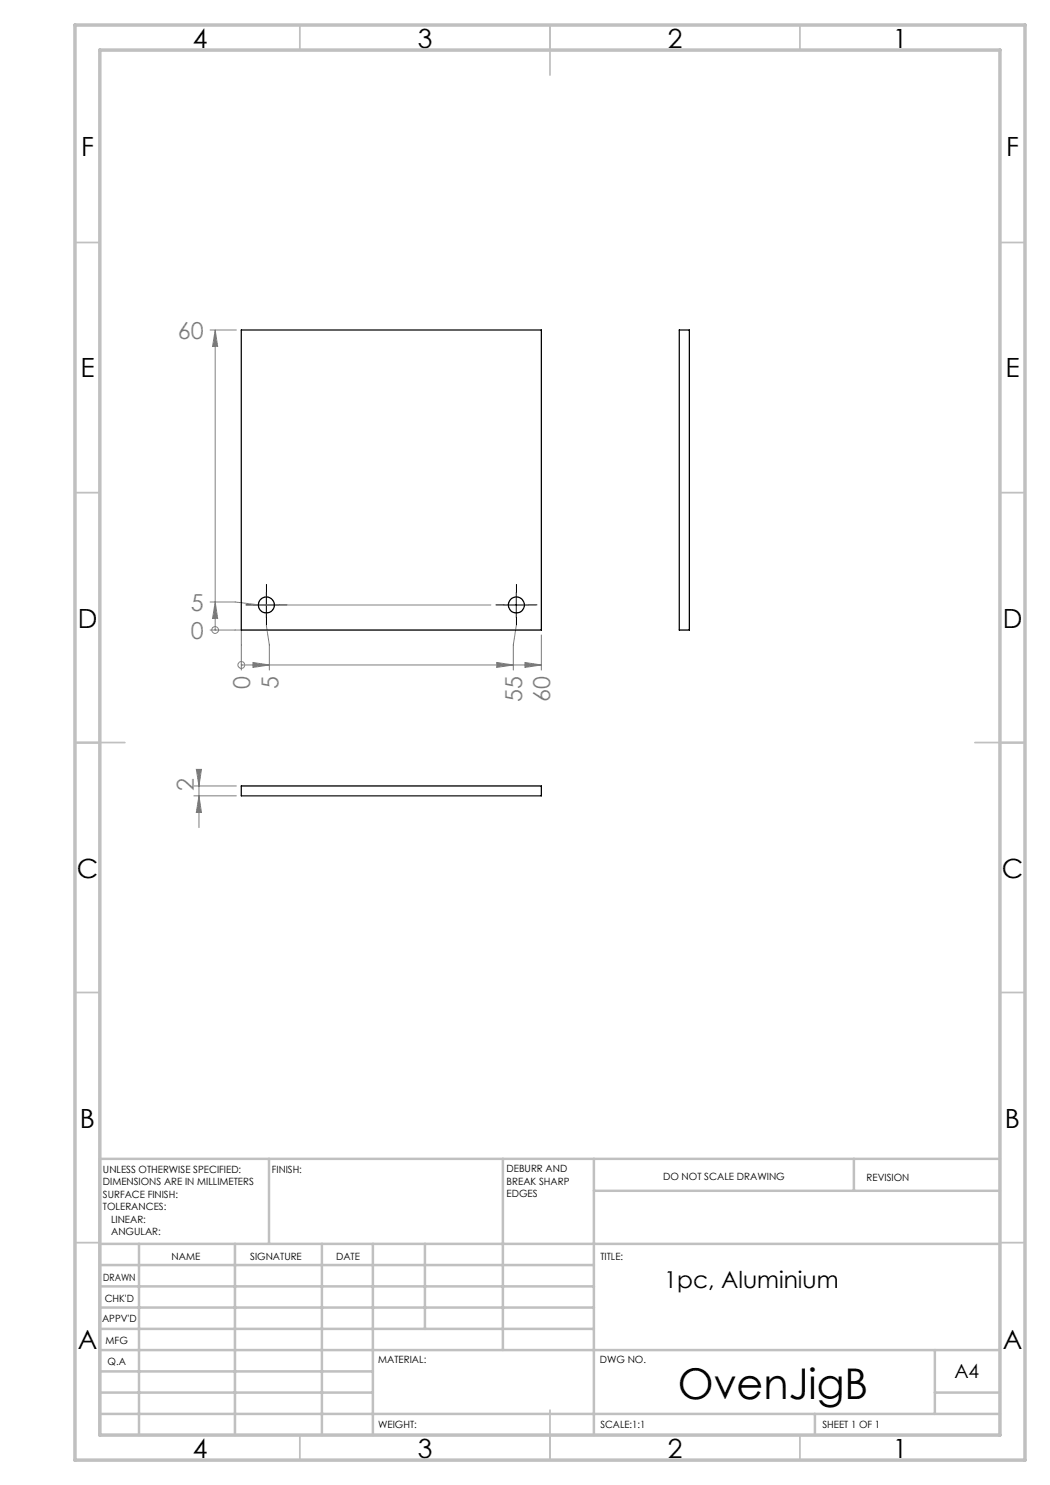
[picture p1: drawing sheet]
<svg xmlns="http://www.w3.org/2000/svg" width="210mm" height="297mm" viewBox="0 0 210 297" stroke-linecap="round" stroke-linejoin="round" font-family="sans-serif">
<g fill="none" stroke="#808080" stroke-width=".2">
<path d="M42 66h5.3M43 66l.5 3.3h-1zM43 66v60M42 126h6.3v8M42 120.4h5l5 .6h46.2M43 126h.1M43 120.4l.5 3.3h-1zM48.3 133h.1M48.3 133h60M50.6 132.5l3.3 .5-3.3 .5zM53.3 125.1l.6 3.9v5M99.3 132.5l3.4 .5-3.4 .5z"/>
<path d="M103.3 125.1l-.6 3.9v5M105 132.5l3.3 .5-3.3 .5zM108.3 127v7M38.8 157.2h8.5M38.8 159.2h8.5M39.3 153.9h1l-.5 3.3zM39.8 154.3v11.2M39.8 159.2l.5 3.3h-1z"/>
<circle cx="43" cy="126" r=".68"/>
<circle cx="48.3" cy="133" r=".69"/>
</g>
<path d="M53.3 118.5v-1.6M103.3 118.5v-1.6M50.8 121h-1.6M53.3 123.5v1.6M55.8 121h1.6M100.8 121h-1.6M103.3 123.5v1.6M105.8 121h1.6" fill="none" stroke="#000" stroke-width=".2" stroke-dasharray="15.2 1.3 1.3 1.3"/>
<path d="M53.3 118.5v5M103.3 118.5v5M50.8 121h5M100.8 121h5" fill="none" stroke="#000" stroke-width=".2"/>
<g fill="none" stroke="#c0c0c0" stroke-width=".35">
<path d="M60 5v5M110 5v10M160 5v5M15 48.5h5M200 48.5h5M15 98.5h5M200 98.5h5M15 148.5h10M195 148.5h10M15 198.5h5M200 198.5h5M15 248.5h5"/>
<path d="M200 248.5h5M60 287v5M110 282v10M160 287v5"/>
</g>
<g fill="none" stroke="#c0c0c0" stroke-width=".5">
<path d="M53.8 231.8v17M100.6 231.8v38.2M118.8 231.8v55.2M118.8 238.2h81.2M170.8 231.8v6.4M200 231.8h-180v55.2M20 248.8h180M20 257.3h98.8M20 253h98.8M27.8 248.8v38.2M47 248.8v38.2M64.4 248.8v38.2"/>
<path d="M74.6 248.8v38.2M85 248.8v17M20 265.8h98.8M20 261.5h98.8M20 278.5h54.6M20 274.3h54.6M20 270h180M187 278.5h13M187 270v12.8M20 282.8h180M163 282.8v4.2"/>
</g>
<path d="M15 5h190v287h-190zM20 10h180v277h-180z" fill="none" stroke="#c0c0c0" stroke-width=".7"/>
<g fill="#808080">
<path d="M43 120.4l.5 3.3h-1zM43 66l.5 3.3h-1z"/>
<path d="M50.6 132.5l3.3 .5-3.3 .5zM99.3 132.5l3.4 .5-3.4 .5zM105 132.5l3.3 .5-3.3 .5z"/>
<path d="M39.3 153.9h1l-.5 3.3zM39.8 159.2l.5 3.3h-1z"/>
</g>
<g fill="none" stroke="#000" stroke-width=".25">
<path d="M48.3 66h60v60h-60zM135.9 66h2v60h-2zM48.3 157.2h60v2h-60z"/>
<circle cx="53.3" cy="121" r="1.6"/>
<circle cx="103.3" cy="121" r="1.61"/>
</g>
<text font-size="8.5" x="135.6" y="279.7">OvenJigB</text>
<g font-size="5.3">
<text x="38.5" y="9.5">4</text>
<text x="83.5" y="9.5">3</text>
<text x="133.6" y="9.5">2</text>
<text x="178.6" y="9.5">1</text>
<text x="16.2" y="31.2">F</text>
<text x="201.2" y="31.2">F</text>
<text x="16.1" y="75.5">E</text>
<text x="201.1" y="75.5">E</text>
<text x="15.5" y="125.5">D</text>
<text x="200.5" y="125.5">D</text>
<text x="15.4" y="175.5">C</text>
<text x="200.4" y="175.5">C</text>
<text x="16" y="225.5">B</text>
<text x="201" y="225.5">B</text>
<text x="15.5" y="269.7">A</text>
<text x="200.5" y="269.7">A</text>
<text x="38.5" y="291.5">4</text>
<text x="83.5" y="291.5">3</text>
<text x="133.6" y="291.5">2</text>
<text x="178.6" y="291.5">1</text>
</g>
<g font-size="4.7" fill="#808080">
<text x="35.6" y="67.7">60</text>
<text x="38.1" y="122.1">5</text>
<text x="38.1" y="127.7">0</text>
<text x="50.1" y="137.9" transform="rotate(-90 50.1 137.9)">0</text>
<text x="55.7" y="137.9" transform="rotate(-90 55.7 137.9)">5</text>
<text x="104.4" y="140.5" transform="rotate(-90 104.4 140.5)">55</text>
<text x="110.1" y="140.5" transform="rotate(-90 110.1 140.5)">60</text>
<text x="38.8" y="158.2" transform="rotate(-90 38.8 158.2)">2</text>
</g>
<text font-size="4.7" x="132.8" y="257.5">1pc, Aluminium</text>
<text font-size="3.9" x="190.9" y="275.5">A4</text>
<g font-size="2">
<text x="20.6" y="234.6">UNLESS OTHERWISE SPECIFIED:</text>
<text x="20.6" y="237.1">DIMENSIONS ARE IN MILLIMETERS</text>
<text x="20.6" y="239.6">SURFACE FINISH:</text>
<text x="54.4" y="234.6">FINISH:</text>
<text x="101.3" y="234.5">DEBURR AND</text>
<text x="101.3" y="237">BREAK SHARP</text>
<text x="101.3" y="239.5">EDGES</text>
<text x="132.6" y="236">DO NOT SCALE DRAWING</text>
<text x="173.3" y="236.2">REVISION</text>
<text x="20.6" y="242.1">TOLERANCES:</text>
<text x="22.2" y="244.6">LINEAR:</text>
<text x="22.2" y="247.1">ANGULAR:</text>
<text x="34.3" y="252">NAME</text>
<text x="50" y="251.9">SIGNATURE</text>
<text x="67.2" y="251.9">DATE</text>
<text x="120.1" y="251.9">TITLE:</text>
<text x="20.6" y="256.1">DRAWN</text>
<text x="20.9" y="260.3">CHK'D</text>
<text x="20.4" y="264.4">APPV'D</text>
<text x="21.1" y="268.8">MFG</text>
<text x="21.5" y="273">Q.A</text>
<text x="75.6" y="272.5">MATERIAL:</text>
<text x="120" y="272.5">DWG NO.</text>
<text x="75.6" y="285.5">WEIGHT:</text>
<text x="120.1" y="285.6">SCALE:1:1</text>
<text x="164.5" y="285.6">SHEET 1 OF 1</text>
</g>
</svg>
